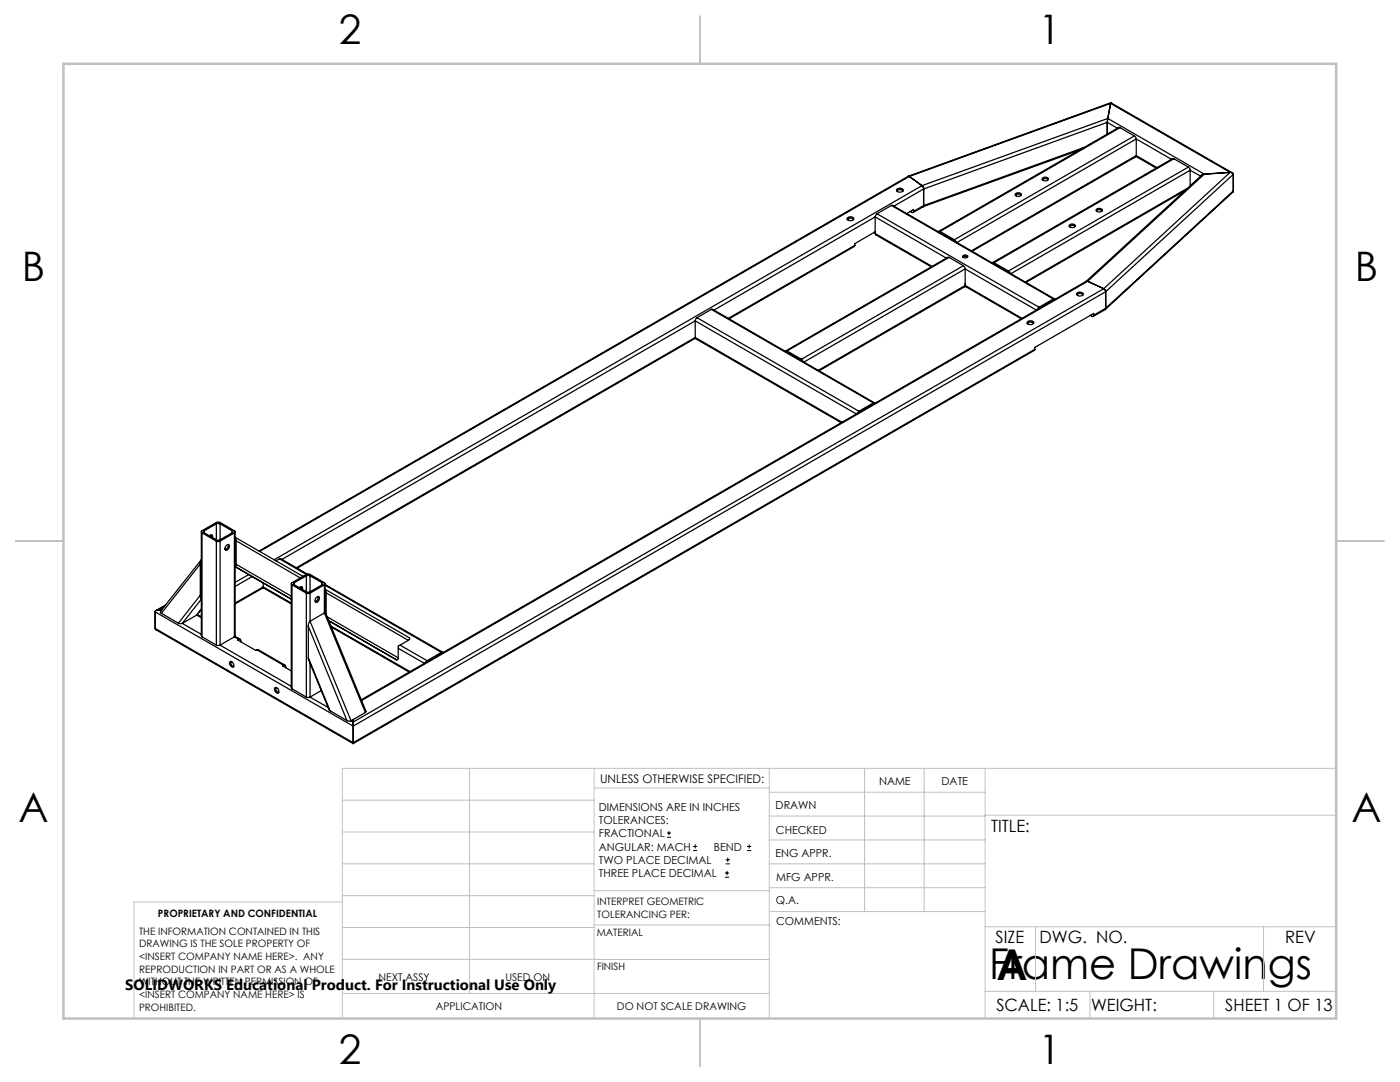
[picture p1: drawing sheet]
<svg xmlns="http://www.w3.org/2000/svg" width="279mm" height="216mm" viewBox="0 0 279 216" stroke-linecap="round" stroke-linejoin="round" font-family="sans-serif">
<g fill="none" stroke="#000" stroke-width=".2">
<path d="M133.1 167.1h.8M133.1 166.2h.8M133.5 165.8v.9M138.3 169.7h.8M138.3 168.9h.8M138.7 168.5v.8M144.7 175h.8M144.7 174.2h.8M144.8 172.4h.9M144.8 171.6h.9M145.1 173.8v.8M145.2 171.1v.9"/>
<path d="M149.1 169.7h.8M149.1 168.9h.8M149.5 168.5v.8"/>
</g>
<g fill="none" stroke="#c0c0c0" stroke-width=".2">
<path d="M68.3 159.7h50.3M93.7 153.3v44.9M118.6 153.3v49.9M118.6 157.2h34.9M153.5 153.3v49.9M153.5 158.1h43.1M172.5 153.3v28.6M184.4 153.3v28.6M196.6 153.3v49.9M266.7 153.3h-198.4v49.9M68.3 178.7h50.3M68.3 172.4h50.3"/>
<path d="M68.3 166h50.3M68.3 180h-41.6v23.2M118.6 177.7h35M153.5 167.6h43.1M153.5 162.8h43.1M153.5 172.4h43.1M153.5 177.1h43.1M196.6 162.7h70.1M68.3 198.2h85.2M68.3 191.4l85.2 .1M68.3 185.1h50.3M118.6 184.6h35"/>
<path d="M153.6 181.9h43M196.6 197.8h70.1M196.6 184.9h70.1M206.7 184.9v12.9M217.5 197.8v5.4M242.2 197.8v5.4M252.2 184.9v12.9"/>
</g>
<path d="M139.7 3.2v9.5M3.1 107.9h9.6M266.7 107.9h9.5M139.7 203.2v9.6" fill="none" stroke="#c0c0c0" stroke-width=".25"/>
<path d="M12.7 12.7h254v190.5h-254z" fill="none" stroke="#c0c0c0" stroke-width=".5"/>
<g fill="none" stroke="#000" stroke-width=".25">
<path d="M178.9 37.9a.84 .84 0 0 1 1.4 .1 .73 .73 0 0 1-.7 .4 .73 .73 0 0 1-.7-.5zM179 38.1a.91 .91 0 0 1 1.2 0M181.3 35.2h.2M181.3 35.2l-129.6 74.8M181.5 35.2l2.5 1.8M181.5 35.2l-129.7 74.8M184 37l.3 .7M184 37l-129.3 74.7M184.3 37.7v3.3M184.3 37.7l-5.9 3.4M202.6 38.7a.71 .71 0 0 1 1.2 .2 .71 .71 0 0 1-1.2-.2zM202.6 39a.81 .81 0 0 1 1.2 0"/>
<path d="M208 35.8l.5-.2 .7 .2M208.1 35.5a.67 .67 0 0 1 1.1 .3 .71 .71 0 0 1-1.2-.2zM215.4 30l-31.2 11.2 .1-.2M216.4 29.4l-32.1 11.6M221 24.4l-36.7 13.3M221 24.4v2.3M221 24.4l2 1.2M221.1 23.6l-.1 .8M221.1 23.6l-37.1 13.4M221.1 23.6l19.2 11.1M221.7 20.6l-40.2 14.6M221.7 20.6l-.6 3"/>
<path d="M221.7 20.6l23.8 13.8M221.7 20.5v.1M221.7 20.5l-40.4 14.7M221.7 20.5l24.3 14M223.5 25.5l-.2-.1-36 20.8M223.5 25.5l-35.9 20.7M223.5 25.5l2.9 1.6M226.4 27.1l.3 .3 .1 .3M226.4 27.1l-35.9 20.7M226.7 31.2l4.1 2.3M226.8 31l-.1 .3-32.7 18.8M226.8 27.7v3.3"/>
<path d="M226.8 27.7l-35.8 20.7M226.8 31l-32.9 19.1M226.8 27.7l7 4.1M226.8 31l4.1 2.4M234.3 31.7l-.3-.1-35.9 20.8M234.3 31.7l-35.9 20.7M234.3 31.7l2.9 1.6M236.4 38.1l-31.6 18.2M236.9 37.6l-32.3 18.7M237.2 33.3l.3 .7M237.2 33.3l-35.9 20.8M237.5 34v3"/>
<path d="M237.5 34l-35.7 20.6M237.5 34l2.1 1.1M239.8 35l-23 21.1M240.3 34.7l-.5 .3M240.3 34.7l-23.2 21.4M245.5 34.4l.4 .1 .2 .3M245.5 34.4a.53 .53 0 0 1 .6 .4M245.5 34.4l-25.2 23.2M245.5 34.4l-5.2 .3M246 38.3l-25.4 23.4M246.1 38.1l-.1 .2M246.1 34.8l-25.4 23.4"/>
<path d="M246.1 38.1l-25.4 23.4M246.1 34.8v3.3M169.1 43.8a.93 .93 0 0 1 1.3 0M169.2 43.5a.7 .7 0 0 1 1.2 .3 .79 .79 0 0 1-1.3-.2zM170.6 49l-.1 .2-25 14.4M170.6 49l-25.3 14.5M174.7 46.6l.1 .2 11 6.4M174.7 43.3v3.3M174.7 46.2l-4.1 2.4v.4M174.7 43.3l14.2 8.2M174.7 46.6l11.3 6.6M174.7 43.3l-32.2 18.6"/>
<path d="M175 42.7l-.3 .6M175 42.7l32.4 18.6M177.9 41h.3l32.3 18.7M177.9 41l32.3 18.7M177.9 41l-2.9 1.7M181.6 42.2l.5 .2 .2-.2M182.3 42.2v-.4l-1.3 .8M184.3 41v.2l-2.1 1.2M184.3 41l-2 1.2M187.6 46.2h-.3M187.6 46.2l2.9 1.6M189.4 51.4h-.3l-32.3 18.6"/>
<path d="M189.4 51.4l-32.3 18.6M189.4 51.4l2.9 1.6M190.5 47.8l.3 .5M192.2 51a.54 .54 0 0 1 .5-.1 .54 .54 0 0 1 .4 .4 .54 .54 0 0 1-.5 .2 .54 .54 0 0 1-.4-.5zM192.2 51.3l.2-.1 .7 .1M192.3 53l.3 .7M192.3 53l-32.4 18.7M192.6 57l-.1 .2-29 16.8M192.6 53.7v3.3M192.6 56.6h.1M192.6 53.7l-32.2 18.5M192.6 57l-29.3 16.9"/>
<path d="M192.6 53.7l14.2 8.2M192.7 57v.2l11.1 6.4M192.7 57l11.3 6.5M198.4 52.4l-.4 .1M198.4 52.4l2.9 1.7M201.3 54.1l.3 .4M210.2 59.7h.3M210.2 59.7l-2.8 1.6M213.4 45.2a.84 .84 0 0 1 1.2 0M213.5 44.8a.67 .67 0 0 1 1.1 .4 .7 .7 0 0 1-1.2-.3zM214.9 58.8a.92 .92 0 0 1 1.2 0M214.9 58.5a.78 .78 0 0 1 1.3 .2 .7 .7 0 0 1-.7 .4 .7 .7 0 0 1-.6-.5z"/>
<path d="M216.8 56.1h.3M216.8 56.1l-144.7 83.5M217.1 56.1l3.2 1.5M217.1 56.1l-144.9 83.7M218.8 41.8a.85 .85 0 0 1 1.2 .1 .69 .69 0 0 1-.6 .4 .69 .69 0 0 1-.6-.5zM218.8 42.1a.85 .85 0 0 1 1.2 0M220.3 57.6l.3 .3 .1 .3M220.3 57.6l.3 .4 .1 .2M220.3 57.6l-149.8 86.5M220.7 58.2l-150.2 86.7M220.7 58.2v3.3M138.7 67.3l.2 .3 29 16.7"/>
<path d="M138.7 64v3.3M138.7 64l32.2 18.6M138.7 67.3l29.4 17M138.7 64l-82.4 47.6M138.7 67.3l-79.5 46M138.8 67.5l-79.5 45.9M139.1 63.4l-.4 .6M139.1 63.4l32.3 18.7M142 61.7h.2l32.4 18.7M142 61.7l32.3 18.7M142 61.7l-2.9 1.7M157.1 70l-.4 .1"/>
<path d="M157.1 70l2.8 1.7M159.9 71.7l.4 .4M205 64.5a.92 .92 0 0 1 1.3 0M205.1 64.2a.78 .78 0 0 1 1.2 .2 .73 .73 0 0 1-.7 .4 .73 .73 0 0 1-.6-.5zM206.5 69.7l-.1 .2-135.9 78.5M206.5 69.7l-136 78.5M207.4 61.3l-.4 .5M218.3 62.9a.21 .21 0 0 1-.1 .2 .21 .21 0 0 1-.3 0l-.3-.2M218.3 62.9v-.4l-11.8 6.8v.4M220.7 61.5l-.1 .3-2.4 1.3M220.7 61.5l-2.4 1.4M171.4 82.1l-.3 .4"/>
<path d="M174.3 80.4l.3 .1M174.3 80.4l-2.9 1.7M40 112.5l.2-.8-8.2 10.3 .2 .4M40 118.8v.4l.2 .2M40 112.5l-7.8 9.9M40 112.5v6.3M40 118.8l-4.4 5.6M40.2 106.1v20.8l.1 .2M40.2 119.6l-3.8 4.8M40.3 106.3l-.1-.1 .1-.3 3.1-1.7h.5l2.9 1.7 .1 .3-.1 .1M40.3 106.3l2.9 1.7M40.3 106.3v20.8"/>
<path d="M40.8 105.9l-.2 .1 .2 .3M40.8 106.3l2.4 1.4M40.8 105.9v.4M41.8 106.9a.34 .34 0 0 1 .5-.2 .34 .34 0 0 1 .1 .5M42.2 106.7v.4M43.2 108h.7M43.2 107.7l.3 .1 .4-.1M43.2 104.5l.4-.1 .3 .1M43.2 104.5v3.2M43.2 108v20.7M43.2 104.5l-2.4 1.4M43.9 104.5v3.2"/>
<path d="M43.9 108v20.7M43.9 104.5l2.4 1.4M45.3 108.8l.1-.1a.53 .53 0 0 1 .4 .5 .53 .53 0 0 1-.4 .5l-.3 .1-.2-.2v-.3zM45.5 108.7a.82 .82 0 0 1-.6 1M46.3 105.9l.2 .1-.2 .3M46.3 106.3l-2.4 1.4M46.3 105.9v.4M46.8 106.3l-2.9 1.7M46.8 106.3v20.8M46.9 106.1v20.8l-.1 .2M46.9 107.3l.2 .6M46.9 107.2l13.6 7.8"/>
<path d="M46.9 113.1l11.2 6.5M47.1 112.6l-.2 .4M47.1 107.9l12.8 7.4M47.1 107.9v4.7M47.1 112.6l11 6.4M49.6 114.7l-2.7 1.5M50.3 115l-3.4 2M52.5 117.1l.1 .2 5.5 3.2M52.5 116.3v.8M52.5 117.1l5.6 3.2M52.5 117.1l-5.6 3.2M52.6 117.3l-5.7 3.2"/>
<path d="M55.8 111.5h.2l5.3 3M55.8 111.5l-.7 .4M55.8 111.5l5.3 3.1M58.1 116.5v20.8l.2 .1M58.3 116.7l2.8 1.7M58.3 116.7v20.7M58.7 116.3l-.1 .1 .1 .3M58.7 116.7l2.4 1.4M58.7 116.3v.4M59.8 117.3l.5-.2 .1 .5M60.1 117.1v.4M61.1 118.4h.8"/>
<path d="M61.1 118.1l.3 .1 .5-.1M61.1 114.9l.3-.1 .5 .1M61.1 114.6h.7l3 1.7 .1 .3-.2 .1M61.1 114.6l-2.9 1.7-.1 .3 .2 .1M61.1 114.9v3.2M61.1 118.4v20.7M61.1 114.9l-2.4 1.4M61.9 114.9l2.4 1.4M61.9 114.9v3.2M61.9 118.4v5.6M63.1 119.2l.5-.2a.67 .67 0 0 1 0 .8 .67 .67 0 0 1-.7 .3v-.3zM63.5 119a.91 .91 0 0 1-.6 1.1"/>
<path d="M64.3 116.3l.1 .1-.1 .3M64.3 116.7l-2.4 1.4M64.3 116.3v.4M64.7 116.7l-2.8 1.7M64.7 116.7v5.6M64.9 116.5v5.8M64.9 116.6l23.4 13.5M64.9 116.8l23.2 13.4M65.1 118.3l-.2-.7 16.8 9.6a.3 .3 0 0 1 .1 .4 .3 .3 0 0 1-.3 .2M65.1 118.3l16.4 9.5M65.1 118.3v4.3M31 125.4l.2 .3 39.3 22.7"/>
<path d="M31 122.1l39.5 22.8M31 125.4l39.5 22.8M31 122.1v3.3M31.7 121.7l-.5 .1-.2 .3M31.7 121.7h.6M31.7 121.7l.4 .2M32.2 122.4l3.4 2M32.8 121l-1.1 .7M33.1 120.7l-1.9 1.1M35.6 124.4h.8M36.4 124.4l3.8 2.2M39.3 122.7l-2.9 1.7"/>
<path d="M39.3 122.7l.9 .6M39.4 122.6l.8 .5M40.2 121.6l-.9 1.1M40.2 121.5l-.9 1.2M40.3 127.1l2.9 1.6M43.2 128.7h.7M43.9 128.7l14.2 8.2M45.9 132.1a.67 .67 0 0 1 .7 .3 .67 .67 0 0 1-.1 .7 .82 .82 0 0 1-.6-1zM46.1 132a.84 .84 0 0 0 .6 1M46.8 127.1l-2.9 1.6M46.8 127.1l.9 .5M46.9 127l1 .6"/>
<path d="M47.7 127.6h.3v.5M47.7 127.6l-.3 .1 3.6 2.1 .3-.2M51.3 129.6h.2l5.4 3.2M51.3 129.6l5.4 3.2M54.8 137.3a.61 .61 0 0 1 .8 .3 .61 .61 0 0 1-.2 .7l-.6-.5zM55 137.2a.84 .84 0 0 0 .6 1M56.7 132.8h.3v.4M56.7 132.8l-.3 .1 1.7 1M58.3 137.4l2.8 1.7M61.1 139.1h.8M61.5 131.2l.1 .4 4.3 10.2M61.5 125l7.8 18.8"/>
<path d="M61.5 131.2l4.4 10.6M61.5 125v6.2M61.9 124l-.3 .5-.1 .5M61.9 124l8.2 19.8M61.9 132.4v6.7M61.9 139.1l3.6 2.1M64.1 137.8l-2.2 1.3M64.7 122.3l.4 .2 8 19.4-.2 .3M64.7 122.3l-2.8 1.7M64.7 122.3l8.2 19.9M65.3 123.1l14.2 8.2M65.6 123.9l13.5 7.8"/>
<path d="M66 124.9l15.8 9.1M66.1 125.1l15.6 9M76.2 130l2.9 1.7M79.5 131.3a.29 .29 0 0 1-.1 .3 .29 .29 0 0 1-.3 .1M79.5 129.4l5.2 3M79.8 128.7l5.4 3.1M81.5 127.8l-2 1.1v2.4M85.2 131.8l-.3 .5M88.1 130.2h.3M88.1 130.2l-2.9 1.6M65.9 141.8l3.4 2M69.3 143.8h.8"/>
<path d="M70.1 143.8l.4 .3M70.5 144.1v.8M70.5 148.2v.2M70.5 143.5v.6M70.5 144.9v3.3M72.9 142.2l-2.8 1.6"/>
</g>
<g font-size="8.5">
<text x="197.4" y="195.4">Frame Drawings</text>
<text x="198.9" y="195.5">A</text>
</g>
<g font-size="8.1">
<text x="67.6" y="8.9">2</text>
<text x="207.3" y="8.9">1</text>
<text x="4.4" y="56.2">B</text>
<text x="270.4" y="56.2">B</text>
<text x="3.7" y="164.1">A</text>
<text x="269.7" y="164.1">A</text>
<text x="67.6" y="212.4">2</text>
<text x="207.3" y="212.4">1</text>
</g>
<g font-size="3.4">
<text x="197.8" y="166">TITLE:</text>
<text x="198.7" y="188.1">SIZE</text>
<text x="207.5" y="188.1">DWG. NO.</text>
<text x="256.5" y="188.2">REV</text>
<text x="198.8" y="201.7">SCALE: 1:5</text>
<text x="217.7" y="201.8">WEIGHT:</text>
<text x="244.5" y="201.7">SHEET 1 OF 13</text>
</g>
<text font-size="3" x="25" y="197.6">SOLIDWORKS Educational Product. For Instructional Use Only</text>
<text font-size="2.4" x="119.8" y="156.2">UNLESS OTHERWISE SPECIFIED:</text>
<g font-size="2.2">
<text x="119.5" y="161.8">DIMENSIONS ARE IN INCHES</text>
<text x="154.8" y="161.4">DRAWN</text>
<text x="175.4" y="156.6">NAME</text>
<text x="187.9" y="156.7">DATE</text>
<text x="119.5" y="164.4">TOLERANCES:</text>
<text x="119.5" y="167.1">FRACTIONAL</text>
<text x="154.9" y="166.3">CHECKED</text>
<text x="119.5" y="169.7">ANGULAR: MACH</text>
<text x="119.5" y="172.4">TWO PLACE DECIMAL</text>
<text x="142.5" y="169.7">BEND</text>
<text x="154.8" y="171">ENG APPR.</text>
<text x="119.5" y="175">THREE PLACE DECIMAL</text>
<text x="154.9" y="175.7">MFG APPR.</text>
<text x="154.9" y="180.4">Q.A.</text>
<text x="154.9" y="184.6">COMMENTS:</text>
</g>
<g font-size="2.1">
<text x="75.5" y="195.7">NEXT ASSY</text>
<text x="100.9" y="195.7">USED ON</text>
<text x="86.9" y="201.5">APPLICATION</text>
<text x="123.1" y="201.6">DO NOT SCALE DRAWING</text>
</g>
<g font-size="2">
<text x="31.5" y="182.9">PROPRIETARY AND CONFIDENTIAL</text>
<text x="119.2" y="180.6">INTERPRET GEOMETRIC</text>
<text x="119.2" y="183.1">TOLERANCING PER:</text>
<text x="27.8" y="186.5">THE INFORMATION CONTAINED IN THIS</text>
<text x="27.8" y="189">DRAWING IS THE SOLE PROPERTY OF</text>
<text x="27.8" y="191.6">&lt;INSERT COMPANY NAME HERE&gt;. ANY</text>
<text x="119.1" y="186.7">MATERIAL</text>
<text x="27.8" y="194.1">REPRODUCTION IN PART OR AS A WHOLE</text>
<text x="27.8" y="196.6">WITHOUT THE WRITTEN PERMISSION OF</text>
<text x="119.1" y="193.5">FINISH</text>
<text x="27.8" y="199.1">&lt;INSERT COMPANY NAME HERE&gt; IS</text>
<text x="27.8" y="201.7">PROHIBITED.</text>
</g>
</svg>
